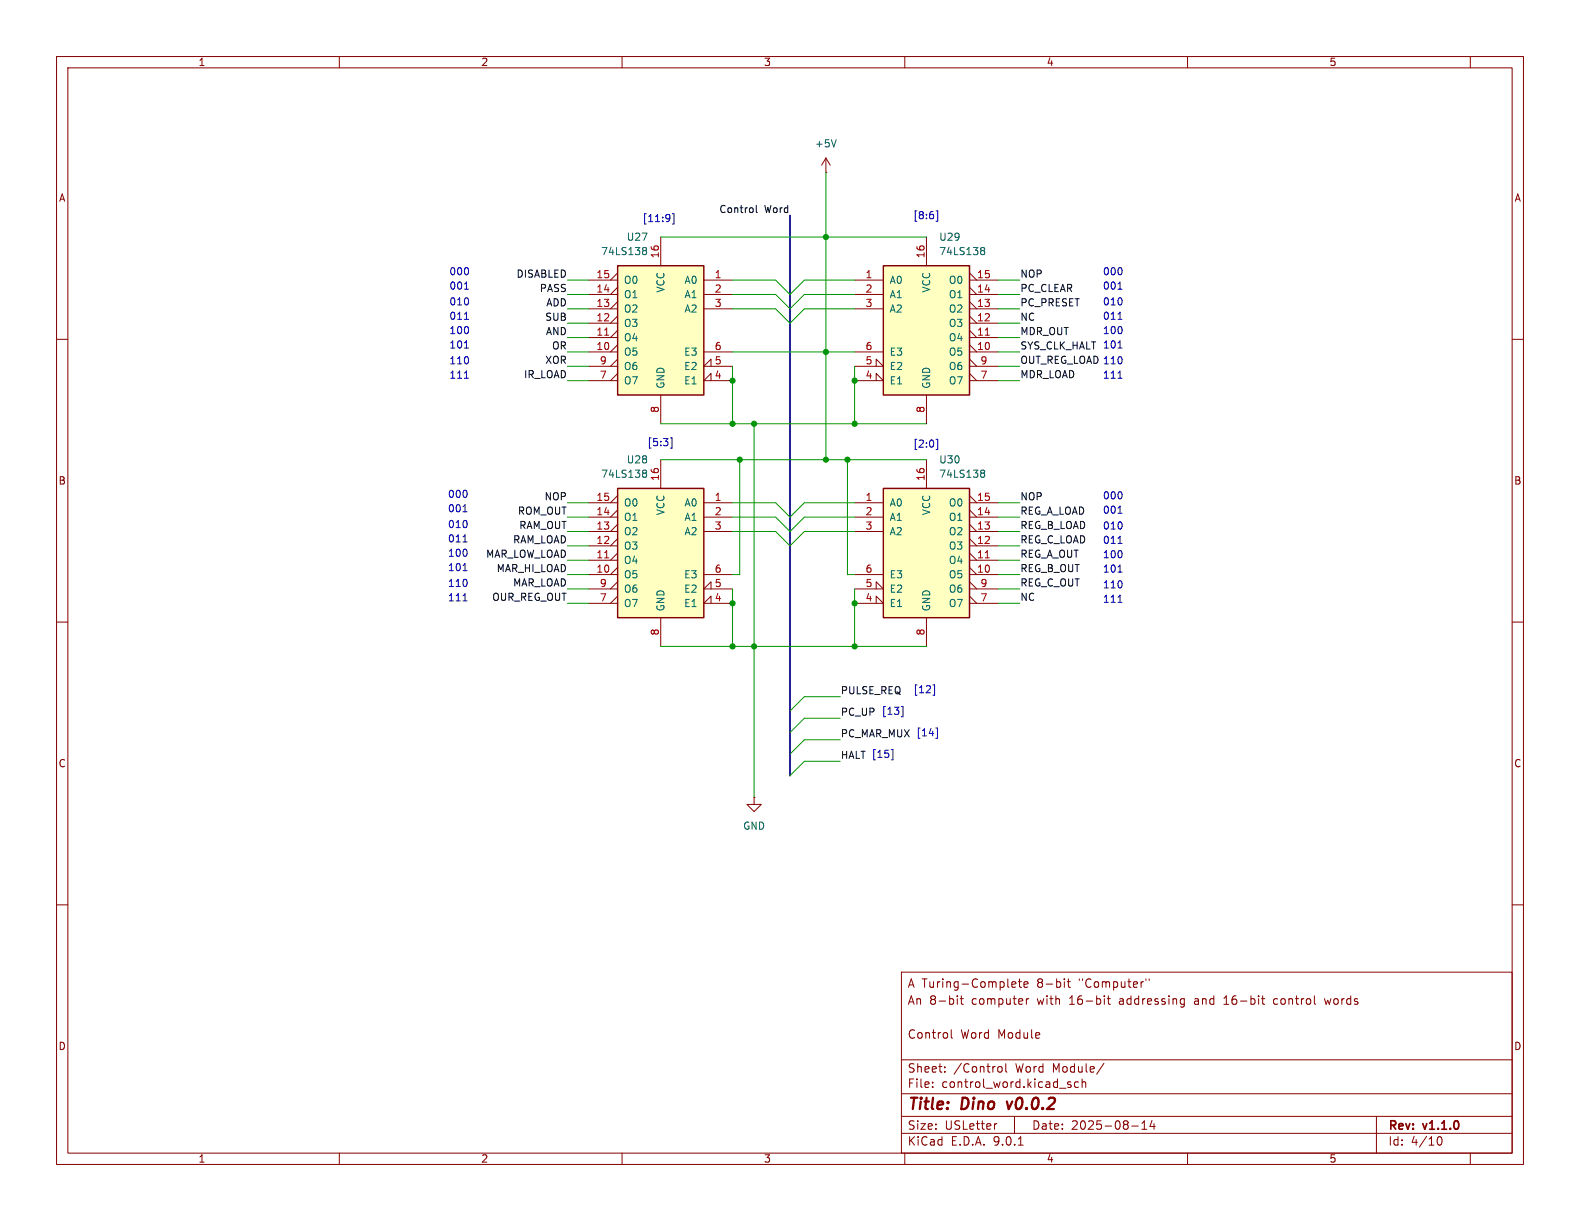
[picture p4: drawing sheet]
(kicad_sch
 (version 20250114)
 (generator "eeschema")
 (generator_version "9.0")
 (paper "USLetter")
 (title_block
  (title "Dino v0.0.2")
  (date "2025-08-14")
  (rev "v1.1.0")
  (comment 1 "Control Word Module")
  (comment 3 "An 8-bit computer with 16-bit addressing and 16-bit control words")
  (comment 4 "A Turing-Complete 8-bit \"Computer\""))
 (lib_symbols
  (symbol "74xx:74LS138"
   (pin_names
    (offset 1.016)) (exclude_from_sim no) (in_bom yes) (on_board yes)
   (property "Reference" "U" (at -7.62 11.43 0) (effects (font (size 1.27 1.27))))
   (property "Value" "74LS138" (at -7.62 -13.97 0) (effects (font (size 1.27 1.27))))
   (property "Footprint" "" (at 0 0 0) (effects (font (size 1.27 1.27)) (hide yes)))
   (property "Datasheet" "http://www.ti.com/lit/gpn/sn74LS138" (at 0 0 0) (effects (font (size 1.27 1.27)) (hide yes)))
   (property "Description" "Decoder 3 to 8 active low outputs" (at 0 0 0) (effects (font (size 1.27 1.27)) (hide yes)))
   (property "ki_locked" "" (at 0 0 0) (effects (font (size 1.27 1.27))))
   (symbol "74LS138_1_0"
    (pin input line (at -12.7 7.62 0) (length 5.08) (name "A0" (effects (font (size 1.27 1.27)))) (number "1" (effects (font (size 1.27 1.27)))))
    (pin input line (at -12.7 5.08 0) (length 5.08) (name "A1" (effects (font (size 1.27 1.27)))) (number "2" (effects (font (size 1.27 1.27)))))
    (pin input line (at -12.7 2.54 0) (length 5.08) (name "A2" (effects (font (size 1.27 1.27)))) (number "3" (effects (font (size 1.27 1.27)))))
    (pin input line (at -12.7 -5.08 0) (length 5.08) (name "E3" (effects (font (size 1.27 1.27)))) (number "6" (effects (font (size 1.27 1.27)))))
    (pin input input_low (at -12.7 -7.62 0) (length 5.08) (name "E2" (effects (font (size 1.27 1.27)))) (number "5" (effects (font (size 1.27 1.27)))))
    (pin input input_low (at -12.7 -10.16 0) (length 5.08) (name "E1" (effects (font (size 1.27 1.27)))) (number "4" (effects (font (size 1.27 1.27)))))
    (pin power_in line (at 0 15.24 270) (length 5.08) (name "VCC" (effects (font (size 1.27 1.27)))) (number "16" (effects (font (size 1.27 1.27)))))
    (pin power_in line (at 0 -17.78 90) (length 5.08) (name "GND" (effects (font (size 1.27 1.27)))) (number "8" (effects (font (size 1.27 1.27)))))
    (pin output output_low (at 12.7 7.62 180) (length 5.08) (name "O0" (effects (font (size 1.27 1.27)))) (number "15" (effects (font (size 1.27 1.27)))))
    (pin output output_low (at 12.7 5.08 180) (length 5.08) (name "O1" (effects (font (size 1.27 1.27)))) (number "14" (effects (font (size 1.27 1.27)))))
    (pin output output_low (at 12.7 2.54 180) (length 5.08) (name "O2" (effects (font (size 1.27 1.27)))) (number "13" (effects (font (size 1.27 1.27)))))
    (pin output output_low (at 12.7 0 180) (length 5.08) (name "O3" (effects (font (size 1.27 1.27)))) (number "12" (effects (font (size 1.27 1.27)))))
    (pin output output_low (at 12.7 -2.54 180) (length 5.08) (name "O4" (effects (font (size 1.27 1.27)))) (number "11" (effects (font (size 1.27 1.27)))))
    (pin output output_low (at 12.7 -5.08 180) (length 5.08) (name "O5" (effects (font (size 1.27 1.27)))) (number "10" (effects (font (size 1.27 1.27)))))
    (pin output output_low (at 12.7 -7.62 180) (length 5.08) (name "O6" (effects (font (size 1.27 1.27)))) (number "9" (effects (font (size 1.27 1.27)))))
    (pin output output_low (at 12.7 -10.16 180) (length 5.08) (name "O7" (effects (font (size 1.27 1.27)))) (number "7" (effects (font (size 1.27 1.27))))))
   (symbol "74LS138_1_1"
    (rectangle (start -7.62 10.16) (end 7.62 -12.7) (stroke (width 0.254) (type default)) (fill (type background))))
   (embedded_fonts no))
  (symbol "power:+5V"
   (power)
   (pin_numbers (hide yes))
   (pin_names
    (offset 0) (hide yes)) (exclude_from_sim no) (in_bom yes) (on_board yes)
   (property "Reference" "#PWR" (at 0 -3.81 0) (effects (font (size 1.27 1.27)) (hide yes)))
   (property "Value" "+5V" (at 0 3.556 0) (effects (font (size 1.27 1.27))))
   (property "Footprint" "" (at 0 0 0) (effects (font (size 1.27 1.27)) (hide yes)))
   (property "Datasheet" "" (at 0 0 0) (effects (font (size 1.27 1.27)) (hide yes)))
   (property "Description" "Power symbol creates a global label with name \"+5V\"" (at 0 0 0) (effects (font (size 1.27 1.27)) (hide yes)))
   (symbol "+5V_0_1"
    (polyline (pts (xy -0.762 1.27) (xy 0 2.54)) (stroke (width 0) (type default)) (fill (type none)))
    (polyline (pts (xy 0 2.54) (xy 0.762 1.27)) (stroke (width 0) (type default)) (fill (type none)))
    (polyline (pts (xy 0 0) (xy 0 2.54)) (stroke (width 0) (type default)) (fill (type none))))
   (symbol "+5V_1_1"
    (pin power_in line (at 0 0 90) (length 0) (name "~" (effects (font (size 1.27 1.27)))) (number "1" (effects (font (size 1.27 1.27))))))
   (embedded_fonts no))
  (symbol "power:GND"
   (power)
   (pin_numbers (hide yes))
   (pin_names
    (offset 0) (hide yes)) (exclude_from_sim no) (in_bom yes) (on_board yes)
   (property "Reference" "#PWR" (at 0 -6.35 0) (effects (font (size 1.27 1.27)) (hide yes)))
   (property "Value" "GND" (at 0 -3.81 0) (effects (font (size 1.27 1.27))))
   (property "Footprint" "" (at 0 0 0) (effects (font (size 1.27 1.27)) (hide yes)))
   (property "Datasheet" "" (at 0 0 0) (effects (font (size 1.27 1.27)) (hide yes)))
   (property "Description" "Power symbol creates a global label with name \"GND\" , ground" (at 0 0 0) (effects (font (size 1.27 1.27)) (hide yes)))
   (symbol "GND_0_1"
    (polyline (pts (xy 0 0) (xy 0 -1.27) (xy 1.27 -1.27) (xy 0 -2.54) (xy -1.27 -1.27) (xy 0 -1.27)) (stroke (width 0) (type default)) (fill (type none))))
   (symbol "GND_1_1"
    (pin power_in line (at 0 0 270) (length 0) (name "~" (effects (font (size 1.27 1.27)))) (number "1" (effects (font (size 1.27 1.27))))))
   (embedded_fonts no)))
 (text "011"
  (exclude_from_sim no)
  (at 196.85 56.134 0)
  (effects (font (size 1.27 1.27))))
 (text "010"
  (exclude_from_sim no)
  (at 196.85 53.594 0)
  (effects (font (size 1.27 1.27))))
 (text "010"
  (exclude_from_sim no)
  (at 196.85 93.218 0)
  (effects (font (size 1.27 1.27))))
 (text "[15]"
  (exclude_from_sim no)
  (at 156.21 133.604 0)
  (effects (font (size 1.27 1.27))))
 (text "100"
  (exclude_from_sim no)
  (at 81.28 58.674 0)
  (effects (font (size 1.27 1.27))))
 (text "[13]"
  (exclude_from_sim no)
  (at 157.988 125.984 0)
  (effects (font (size 1.27 1.27))))
 (text "001"
  (exclude_from_sim no)
  (at 196.85 90.424 0)
  (effects (font (size 1.27 1.27))))
 (text "101"
  (exclude_from_sim no)
  (at 196.85 100.838 0)
  (effects (font (size 1.27 1.27))))
 (text "011"
  (exclude_from_sim no)
  (at 81.026 95.504 0)
  (effects (font (size 1.27 1.27))))
 (text "101"
  (exclude_from_sim no)
  (at 81.28 61.214 0)
  (effects (font (size 1.27 1.27))))
 (text "110"
  (exclude_from_sim no)
  (at 196.85 103.632 0)
  (effects (font (size 1.27 1.27))))
 (text "101"
  (exclude_from_sim no)
  (at 196.85 61.214 0)
  (effects (font (size 1.27 1.27))))
 (text "000"
  (exclude_from_sim no)
  (at 196.85 48.26 0)
  (effects (font (size 1.27 1.27))))
 (text "[14]"
  (exclude_from_sim no)
  (at 164.084 129.794 0)
  (effects (font (size 1.27 1.27))))
 (text "[8:6]"
  (exclude_from_sim no)
  (at 163.83 38.354 0)
  (effects (font (size 1.27 1.27))))
 (text "100"
  (exclude_from_sim no)
  (at 81.026 98.044 0)
  (effects (font (size 1.27 1.27))))
 (text "111"
  (exclude_from_sim no)
  (at 81.026 105.918 0)
  (effects (font (size 1.27 1.27))))
 (text "100"
  (exclude_from_sim no)
  (at 196.85 58.674 0)
  (effects (font (size 1.27 1.27))))
 (text "110"
  (exclude_from_sim no)
  (at 196.85 64.008 0)
  (effects (font (size 1.27 1.27))))
 (text "110"
  (exclude_from_sim no)
  (at 81.28 64.008 0)
  (effects (font (size 1.27 1.27))))
 (text "000"
  (exclude_from_sim no)
  (at 196.85 87.884 0)
  (effects (font (size 1.27 1.27))))
 (text "[2:0]"
  (exclude_from_sim no)
  (at 163.83 78.74 0)
  (effects (font (size 1.27 1.27))))
 (text "001"
  (exclude_from_sim no)
  (at 81.026 90.17 0)
  (effects (font (size 1.27 1.27))))
 (text "001"
  (exclude_from_sim no)
  (at 81.28 50.8 0)
  (effects (font (size 1.27 1.27))))
 (text "111"
  (exclude_from_sim no)
  (at 196.85 66.548 0)
  (effects (font (size 1.27 1.27))))
 (text "[12]"
  (exclude_from_sim no)
  (at 163.576 122.174 0)
  (effects (font (size 1.27 1.27))))
 (text "011"
  (exclude_from_sim no)
  (at 81.28 56.134 0)
  (effects (font (size 1.27 1.27))))
 (text "000"
  (exclude_from_sim no)
  (at 81.28 48.26 0)
  (effects (font (size 1.27 1.27))))
 (text "111"
  (exclude_from_sim no)
  (at 196.85 106.172 0)
  (effects (font (size 1.27 1.27))))
 (text "010"
  (exclude_from_sim no)
  (at 81.28 53.594 0)
  (effects (font (size 1.27 1.27))))
 (text "110"
  (exclude_from_sim no)
  (at 81.026 103.378 0)
  (effects (font (size 1.27 1.27))))
 (text "111"
  (exclude_from_sim no)
  (at 81.28 66.548 0)
  (effects (font (size 1.27 1.27))))
 (text "001"
  (exclude_from_sim no)
  (at 196.85 50.8 0)
  (effects (font (size 1.27 1.27))))
 (text "100"
  (exclude_from_sim no)
  (at 196.85 98.298 0)
  (effects (font (size 1.27 1.27))))
 (text "[11:9]"
  (exclude_from_sim no)
  (at 116.586 38.862 0)
  (effects (font (size 1.27 1.27))))
 (text "010"
  (exclude_from_sim no)
  (at 81.026 92.964 0)
  (effects (font (size 1.27 1.27))))
 (text "011"
  (exclude_from_sim no)
  (at 196.85 95.758 0)
  (effects (font (size 1.27 1.27))))
 (text "[5:3]"
  (exclude_from_sim no)
  (at 116.84 78.486 0)
  (effects (font (size 1.27 1.27))))
 (text "000"
  (exclude_from_sim no)
  (at 81.026 87.63 0)
  (effects (font (size 1.27 1.27))))
 (text "101"
  (exclude_from_sim no)
  (at 81.026 100.584 0)
  (effects (font (size 1.27 1.27))))
 (junction
  (at 146.05 62.23)
  (diameter 0)
  (color 0 0 0 0))
 (junction
  (at 129.54 67.31)
  (diameter 0)
  (color 0 0 0 0))
 (junction
  (at 133.35 114.3)
  (diameter 0)
  (color 0 0 0 0))
 (junction
  (at 129.54 74.93)
  (diameter 0)
  (color 0 0 0 0))
 (junction
  (at 151.13 74.93)
  (diameter 0)
  (color 0 0 0 0))
 (junction
  (at 130.81 81.28)
  (diameter 0)
  (color 0 0 0 0))
 (junction
  (at 151.13 106.68)
  (diameter 0)
  (color 0 0 0 0))
 (junction
  (at 151.13 67.31)
  (diameter 0)
  (color 0 0 0 0))
 (junction
  (at 149.86 81.28)
  (diameter 0)
  (color 0 0 0 0))
 (junction
  (at 133.35 74.93)
  (diameter 0)
  (color 0 0 0 0))
 (junction
  (at 129.54 114.3)
  (diameter 0)
  (color 0 0 0 0))
 (junction
  (at 146.05 81.28)
  (diameter 0)
  (color 0 0 0 0))
 (junction
  (at 146.05 41.91)
  (diameter 0)
  (color 0 0 0 0))
 (junction
  (at 129.54 106.68)
  (diameter 0)
  (color 0 0 0 0))
 (junction
  (at 151.13 114.3)
  (diameter 0)
  (color 0 0 0 0))
 (bus_entry
  (at 137.16 54.61)
  (size 2.54 2.54)
  (stroke (width 0) (type default)))
 (bus_entry
  (at 142.24 123.19)
  (size -2.54 2.54)
  (stroke (width 0) (type default)))
 (bus_entry
  (at 142.24 93.98)
  (size -2.54 2.54)
  (stroke (width 0) (type default)))
 (bus_entry
  (at 142.24 54.61)
  (size -2.54 2.54)
  (stroke (width 0) (type default)))
 (bus_entry
  (at 142.24 127)
  (size -2.54 2.54)
  (stroke (width 0) (type default)))
 (bus_entry
  (at 142.24 88.9)
  (size -2.54 2.54)
  (stroke (width 0) (type default)))
 (bus_entry
  (at 142.24 134.62)
  (size -2.54 2.54)
  (stroke (width 0) (type default)))
 (bus_entry
  (at 142.24 49.53)
  (size -2.54 2.54)
  (stroke (width 0) (type default)))
 (bus_entry
  (at 137.16 93.98)
  (size 2.54 2.54)
  (stroke (width 0) (type default)))
 (bus_entry
  (at 137.16 49.53)
  (size 2.54 2.54)
  (stroke (width 0) (type default)))
 (bus_entry
  (at 142.24 130.81)
  (size -2.54 2.54)
  (stroke (width 0) (type default)))
 (bus_entry
  (at 142.24 91.44)
  (size -2.54 2.54)
  (stroke (width 0) (type default)))
 (bus_entry
  (at 137.16 91.44)
  (size 2.54 2.54)
  (stroke (width 0) (type default)))
 (bus_entry
  (at 142.24 52.07)
  (size -2.54 2.54)
  (stroke (width 0) (type default)))
 (bus_entry
  (at 137.16 52.07)
  (size 2.54 2.54)
  (stroke (width 0) (type default)))
 (bus_entry
  (at 137.16 88.9)
  (size 2.54 2.54)
  (stroke (width 0) (type default)))
 (wire
  (pts (xy 129.54 49.53) (xy 137.16 49.53))
  (stroke (width 0) (type default)))
 (bus
  (pts (xy 139.7 52.07) (xy 139.7 54.61))
  (stroke (width 0) (type default)))
 (wire
  (pts (xy 180.34 106.68) (xy 176.53 106.68))
  (stroke (width 0) (type default)))
 (wire
  (pts (xy 142.24 49.53) (xy 151.13 49.53))
  (stroke (width 0) (type default)))
 (wire
  (pts (xy 142.24 54.61) (xy 151.13 54.61))
  (stroke (width 0) (type default)))
 (bus
  (pts (xy 139.7 38.1) (xy 139.7 52.07))
  (stroke (width 0) (type default)))
 (wire
  (pts (xy 142.24 134.62) (xy 148.59 134.62))
  (stroke (width 0) (type default)))
 (wire
  (pts (xy 129.54 114.3) (xy 133.35 114.3))
  (stroke (width 0) (type default)))
 (wire
  (pts (xy 133.35 74.93) (xy 151.13 74.93))
  (stroke (width 0) (type default)))
 (wire
  (pts (xy 180.34 64.77) (xy 176.53 64.77))
  (stroke (width 0) (type default)))
 (wire
  (pts (xy 129.54 62.23) (xy 146.05 62.23))
  (stroke (width 0) (type default)))
 (bus
  (pts (xy 139.7 54.61) (xy 139.7 57.15))
  (stroke (width 0) (type default)))
 (wire
  (pts (xy 142.24 91.44) (xy 151.13 91.44))
  (stroke (width 0) (type default)))
 (wire
  (pts (xy 100.33 96.52) (xy 104.14 96.52))
  (stroke (width 0) (type default)))
 (wire
  (pts (xy 129.54 88.9) (xy 137.16 88.9))
  (stroke (width 0) (type default)))
 (wire
  (pts (xy 100.33 49.53) (xy 104.14 49.53))
  (stroke (width 0) (type default)))
 (wire
  (pts (xy 129.54 74.93) (xy 129.54 67.31))
  (stroke (width 0) (type default)))
 (wire
  (pts (xy 100.33 64.77) (xy 104.14 64.77))
  (stroke (width 0) (type default)))
 (wire
  (pts (xy 100.33 104.14) (xy 104.14 104.14))
  (stroke (width 0) (type default)))
 (bus
  (pts (xy 139.7 129.54) (xy 139.7 133.35))
  (stroke (width 0) (type default)))
 (wire
  (pts (xy 129.54 52.07) (xy 137.16 52.07))
  (stroke (width 0) (type default)))
 (wire
  (pts (xy 180.34 52.07) (xy 176.53 52.07))
  (stroke (width 0) (type default)))
 (wire
  (pts (xy 142.24 93.98) (xy 151.13 93.98))
  (stroke (width 0) (type default)))
 (wire
  (pts (xy 180.34 62.23) (xy 176.53 62.23))
  (stroke (width 0) (type default)))
 (bus
  (pts (xy 139.7 133.35) (xy 139.7 137.16))
  (stroke (width 0) (type default)))
 (wire
  (pts (xy 116.84 114.3) (xy 129.54 114.3))
  (stroke (width 0) (type default)))
 (wire
  (pts (xy 116.84 41.91) (xy 146.05 41.91))
  (stroke (width 0) (type default)))
 (wire
  (pts (xy 100.33 93.98) (xy 104.14 93.98))
  (stroke (width 0) (type default)))
 (wire
  (pts (xy 130.81 101.6) (xy 130.81 81.28))
  (stroke (width 0) (type default)))
 (wire
  (pts (xy 149.86 81.28) (xy 149.86 101.6))
  (stroke (width 0) (type default)))
 (bus
  (pts (xy 139.7 91.44) (xy 139.7 93.98))
  (stroke (width 0) (type default)))
 (bus
  (pts (xy 139.7 57.15) (xy 139.7 91.44))
  (stroke (width 0) (type default)))
 (wire
  (pts (xy 142.24 127) (xy 148.59 127))
  (stroke (width 0) (type default)))
 (wire
  (pts (xy 180.34 93.98) (xy 176.53 93.98))
  (stroke (width 0) (type default)))
 (wire
  (pts (xy 129.54 74.93) (xy 133.35 74.93))
  (stroke (width 0) (type default)))
 (wire
  (pts (xy 100.33 101.6) (xy 104.14 101.6))
  (stroke (width 0) (type default)))
 (wire
  (pts (xy 180.34 54.61) (xy 176.53 54.61))
  (stroke (width 0) (type default)))
 (wire
  (pts (xy 100.33 106.68) (xy 104.14 106.68))
  (stroke (width 0) (type default)))
 (wire
  (pts (xy 130.81 81.28) (xy 146.05 81.28))
  (stroke (width 0) (type default)))
 (wire
  (pts (xy 146.05 41.91) (xy 146.05 62.23))
  (stroke (width 0) (type default)))
 (wire
  (pts (xy 142.24 123.19) (xy 148.59 123.19))
  (stroke (width 0) (type default)))
 (wire
  (pts (xy 142.24 130.81) (xy 148.59 130.81))
  (stroke (width 0) (type default)))
 (wire
  (pts (xy 100.33 62.23) (xy 104.14 62.23))
  (stroke (width 0) (type default)))
 (wire
  (pts (xy 100.33 88.9) (xy 104.14 88.9))
  (stroke (width 0) (type default)))
 (wire
  (pts (xy 129.54 93.98) (xy 137.16 93.98))
  (stroke (width 0) (type default)))
 (wire
  (pts (xy 151.13 104.14) (xy 151.13 106.68))
  (stroke (width 0) (type default)))
 (wire
  (pts (xy 129.54 64.77) (xy 129.54 67.31))
  (stroke (width 0) (type default)))
 (wire
  (pts (xy 129.54 54.61) (xy 137.16 54.61))
  (stroke (width 0) (type default)))
 (wire
  (pts (xy 180.34 59.69) (xy 176.53 59.69))
  (stroke (width 0) (type default)))
 (wire
  (pts (xy 146.05 62.23) (xy 146.05 81.28))
  (stroke (width 0) (type default)))
 (wire
  (pts (xy 180.34 49.53) (xy 176.53 49.53))
  (stroke (width 0) (type default)))
 (bus
  (pts (xy 139.7 125.73) (xy 139.7 129.54))
  (stroke (width 0) (type default)))
 (wire
  (pts (xy 142.24 52.07) (xy 151.13 52.07))
  (stroke (width 0) (type default)))
 (wire
  (pts (xy 116.84 74.93) (xy 129.54 74.93))
  (stroke (width 0) (type default)))
 (wire
  (pts (xy 100.33 54.61) (xy 104.14 54.61))
  (stroke (width 0) (type default)))
 (wire
  (pts (xy 180.34 57.15) (xy 176.53 57.15))
  (stroke (width 0) (type default)))
 (wire
  (pts (xy 100.33 99.06) (xy 104.14 99.06))
  (stroke (width 0) (type default)))
 (wire
  (pts (xy 151.13 67.31) (xy 151.13 74.93))
  (stroke (width 0) (type default)))
 (wire
  (pts (xy 180.34 67.31) (xy 176.53 67.31))
  (stroke (width 0) (type default)))
 (wire
  (pts (xy 133.35 114.3) (xy 151.13 114.3))
  (stroke (width 0) (type default)))
 (wire
  (pts (xy 100.33 57.15) (xy 104.14 57.15))
  (stroke (width 0) (type default)))
 (wire
  (pts (xy 129.54 91.44) (xy 137.16 91.44))
  (stroke (width 0) (type default)))
 (wire
  (pts (xy 100.33 52.07) (xy 104.14 52.07))
  (stroke (width 0) (type default)))
 (wire
  (pts (xy 180.34 99.06) (xy 176.53 99.06))
  (stroke (width 0) (type default)))
 (wire
  (pts (xy 100.33 91.44) (xy 104.14 91.44))
  (stroke (width 0) (type default)))
 (wire
  (pts (xy 180.34 101.6) (xy 176.53 101.6))
  (stroke (width 0) (type default)))
 (wire
  (pts (xy 129.54 101.6) (xy 130.81 101.6))
  (stroke (width 0) (type default)))
 (wire
  (pts (xy 151.13 106.68) (xy 151.13 114.3))
  (stroke (width 0) (type default)))
 (wire
  (pts (xy 151.13 64.77) (xy 151.13 67.31))
  (stroke (width 0) (type default)))
 (bus
  (pts (xy 139.7 96.52) (xy 139.7 125.73))
  (stroke (width 0) (type default)))
 (wire
  (pts (xy 116.84 81.28) (xy 130.81 81.28))
  (stroke (width 0) (type default)))
 (bus
  (pts (xy 139.7 93.98) (xy 139.7 96.52))
  (stroke (width 0) (type default)))
 (wire
  (pts (xy 180.34 88.9) (xy 176.53 88.9))
  (stroke (width 0) (type default)))
 (wire
  (pts (xy 180.34 104.14) (xy 176.53 104.14))
  (stroke (width 0) (type default)))
 (wire
  (pts (xy 146.05 30.48) (xy 146.05 41.91))
  (stroke (width 0) (type default)))
 (wire
  (pts (xy 146.05 41.91) (xy 163.83 41.91))
  (stroke (width 0) (type default)))
 (wire
  (pts (xy 151.13 74.93) (xy 163.83 74.93))
  (stroke (width 0) (type default)))
 (wire
  (pts (xy 146.05 62.23) (xy 151.13 62.23))
  (stroke (width 0) (type default)))
 (wire
  (pts (xy 100.33 59.69) (xy 104.14 59.69))
  (stroke (width 0) (type default)))
 (wire
  (pts (xy 133.35 114.3) (xy 133.35 140.97))
  (stroke (width 0) (type default)))
 (wire
  (pts (xy 151.13 114.3) (xy 163.83 114.3))
  (stroke (width 0) (type default)))
 (wire
  (pts (xy 149.86 81.28) (xy 163.83 81.28))
  (stroke (width 0) (type default)))
 (wire
  (pts (xy 129.54 104.14) (xy 129.54 106.68))
  (stroke (width 0) (type default)))
 (wire
  (pts (xy 180.34 91.44) (xy 176.53 91.44))
  (stroke (width 0) (type default)))
 (wire
  (pts (xy 142.24 88.9) (xy 151.13 88.9))
  (stroke (width 0) (type default)))
 (wire
  (pts (xy 100.33 67.31) (xy 104.14 67.31))
  (stroke (width 0) (type default)))
 (wire
  (pts (xy 146.05 81.28) (xy 149.86 81.28))
  (stroke (width 0) (type default)))
 (wire
  (pts (xy 133.35 74.93) (xy 133.35 114.3))
  (stroke (width 0) (type default)))
 (wire
  (pts (xy 180.34 96.52) (xy 176.53 96.52))
  (stroke (width 0) (type default)))
 (wire
  (pts (xy 129.54 106.68) (xy 129.54 114.3))
  (stroke (width 0) (type default)))
 (wire
  (pts (xy 151.13 101.6) (xy 149.86 101.6))
  (stroke (width 0) (type default)))
 (label "NC"
  (at 180.34 57.15 0)
  (effects (font (size 1.27 1.27)) (justify left bottom)))
 (label "REG_C_LOAD"
  (at 180.34 96.52 0)
  (effects (font (size 1.27 1.27)) (justify left bottom)))
 (label "ADD"
  (at 100.33 54.61 180)
  (effects (font (size 1.27 1.27)) (justify right bottom)))
 (label "SYS_CLK_HALT"
  (at 180.34 62.23 0)
  (effects (font (size 1.27 1.27)) (justify left bottom)))
 (label "PC_CLEAR"
  (at 180.34 52.07 0)
  (effects (font (size 1.27 1.27)) (justify left bottom)))
 (label "Control Word"
  (at 139.7 38.1 180)
  (effects (font (size 1.27 1.27)) (justify right bottom)))
 (label "DISABLED"
  (at 100.33 49.53 180)
  (effects (font (size 1.27 1.27)) (justify right bottom)))
 (label "MDR_LOAD"
  (at 180.34 67.31 0)
  (effects (font (size 1.27 1.27)) (justify left bottom)))
 (label "NOP"
  (at 180.34 88.9 0)
  (effects (font (size 1.27 1.27)) (justify left bottom)))
 (label "NOP"
  (at 100.33 88.9 180)
  (effects (font (size 1.27 1.27)) (justify right bottom)))
 (label "REG_A_OUT"
  (at 180.34 99.06 0)
  (effects (font (size 1.27 1.27)) (justify left bottom)))
 (label "PASS"
  (at 100.33 52.07 180)
  (effects (font (size 1.27 1.27)) (justify right bottom)))
 (label "SUB"
  (at 100.33 57.15 180)
  (effects (font (size 1.27 1.27)) (justify right bottom)))
 (label "OUR_REG_OUT"
  (at 100.33 106.68 180)
  (effects (font (size 1.27 1.27)) (justify right bottom)))
 (label "AND"
  (at 100.33 59.69 180)
  (effects (font (size 1.27 1.27)) (justify right bottom)))
 (label "REG_C_OUT"
  (at 180.34 104.14 0)
  (effects (font (size 1.27 1.27)) (justify left bottom)))
 (label "HALT"
  (at 148.59 134.62 0)
  (effects (font (size 1.27 1.27)) (justify left bottom)))
 (label "XOR"
  (at 100.33 64.77 180)
  (effects (font (size 1.27 1.27)) (justify right bottom)))
 (label "REG_A_LOAD"
  (at 180.34 91.44 0)
  (effects (font (size 1.27 1.27)) (justify left bottom)))
 (label "PC_PRESET"
  (at 180.34 54.61 0)
  (effects (font (size 1.27 1.27)) (justify left bottom)))
 (label "MAR_LOAD"
  (at 100.33 104.14 180)
  (effects (font (size 1.27 1.27)) (justify right bottom)))
 (label "MAR_HI_LOAD"
  (at 100.33 101.6 180)
  (effects (font (size 1.27 1.27)) (justify right bottom)))
 (label "PC_MAR_MUX"
  (at 148.59 130.81 0)
  (effects (font (size 1.27 1.27)) (justify left bottom)))
 (label "ROM_OUT"
  (at 100.33 91.44 180)
  (effects (font (size 1.27 1.27)) (justify right bottom)))
 (label "MDR_OUT"
  (at 180.34 59.69 0)
  (effects (font (size 1.27 1.27)) (justify left bottom)))
 (label "OR"
  (at 100.33 62.23 180)
  (effects (font (size 1.27 1.27)) (justify right bottom)))
 (label "OUT_REG_LOAD"
  (at 180.34 64.77 0)
  (effects (font (size 1.27 1.27)) (justify left bottom)))
 (label "PULSE_REQ"
  (at 148.59 123.19 0)
  (effects (font (size 1.27 1.27)) (justify left bottom)))
 (label "NOP"
  (at 180.34 49.53 0)
  (effects (font (size 1.27 1.27)) (justify left bottom)))
 (label "RAM_OUT"
  (at 100.33 93.98 180)
  (effects (font (size 1.27 1.27)) (justify right bottom)))
 (label "RAM_LOAD"
  (at 100.33 96.52 180)
  (effects (font (size 1.27 1.27)) (justify right bottom)))
 (label "REG_B_LOAD"
  (at 180.34 93.98 0)
  (effects (font (size 1.27 1.27)) (justify left bottom)))
 (label "REG_B_OUT"
  (at 180.34 101.6 0)
  (effects (font (size 1.27 1.27)) (justify left bottom)))
 (label "MAR_LOW_LOAD"
  (at 100.33 99.06 180)
  (effects (font (size 1.27 1.27)) (justify right bottom)))
 (label "NC"
  (at 180.34 106.68 0)
  (effects (font (size 1.27 1.27)) (justify left bottom)))
 (label "PC_UP"
  (at 148.59 127 0)
  (effects (font (size 1.27 1.27)) (justify left bottom)))
 (label "IR_LOAD"
  (at 100.33 67.31 180)
  (effects (font (size 1.27 1.27)) (justify right bottom)))
 (symbol
  (lib_id "power:GND")
  (at 133.35 140.97 0)
  (unit 1)
  (exclude_from_sim no)
  (in_bom yes)
  (on_board yes)
  (dnp no)
  (fields_autoplaced yes)
  (property "Reference" "#PWR013" (at 133.35 147.32 0) (effects (font (size 1.27 1.27)) (hide yes)))
  (property "Value" "GND" (at 133.35 146.05 0) (effects (font (size 1.27 1.27))))
  (property "Footprint" "" (at 133.35 140.97 0) (effects (font (size 1.27 1.27)) (hide yes)))
  (property "Datasheet" "" (at 133.35 140.97 0) (effects (font (size 1.27 1.27)) (hide yes)))
  (property "Description" "Power symbol creates a global label with name \"GND\" , ground" (at 133.35 140.97 0) (effects (font (size 1.27 1.27)) (hide yes)))
  (pin "1"))
 (symbol
  (lib_id "74xx:74LS138")
  (at 116.84 96.52 0)
  (mirror y)
  (unit 1)
  (exclude_from_sim no)
  (in_bom yes)
  (on_board yes)
  (dnp no)
  (property "Reference" "U28" (at 114.6967 81.28 0) (effects (font (size 1.27 1.27)) (justify left)))
  (property "Value" "74LS138" (at 114.6967 83.82 0) (effects (font (size 1.27 1.27)) (justify left)))
  (property "Footprint" "" (at 116.84 96.52 0) (effects (font (size 1.27 1.27)) (hide yes)))
  (property "Datasheet" "http://www.ti.com/lit/gpn/sn74LS138" (at 116.84 96.52 0) (effects (font (size 1.27 1.27)) (hide yes)))
  (property "Description" "Decoder 3 to 8 active low outputs" (at 116.84 96.52 0) (effects (font (size 1.27 1.27)) (hide yes)))
  (pin "5")
  (pin "4")
  (pin "16")
  (pin "8")
  (pin "15")
  (pin "14")
  (pin "1")
  (pin "2")
  (pin "3")
  (pin "6")
  (pin "13")
  (pin "12")
  (pin "11")
  (pin "10")
  (pin "9")
  (pin "7"))
 (symbol
  (lib_id "74xx:74LS138")
  (at 163.83 96.52 0)
  (unit 1)
  (exclude_from_sim no)
  (in_bom yes)
  (on_board yes)
  (dnp no)
  (property "Reference" "U30" (at 165.9733 81.28 0) (effects (font (size 1.27 1.27)) (justify left)))
  (property "Value" "74LS138" (at 165.9733 83.82 0) (effects (font (size 1.27 1.27)) (justify left)))
  (property "Footprint" "" (at 163.83 96.52 0) (effects (font (size 1.27 1.27)) (hide yes)))
  (property "Datasheet" "http://www.ti.com/lit/gpn/sn74LS138" (at 163.83 96.52 0) (effects (font (size 1.27 1.27)) (hide yes)))
  (property "Description" "Decoder 3 to 8 active low outputs" (at 163.83 96.52 0) (effects (font (size 1.27 1.27)) (hide yes)))
  (pin "5")
  (pin "4")
  (pin "16")
  (pin "8")
  (pin "15")
  (pin "14")
  (pin "1")
  (pin "2")
  (pin "3")
  (pin "6")
  (pin "13")
  (pin "12")
  (pin "11")
  (pin "10")
  (pin "9")
  (pin "7"))
 (symbol
  (lib_id "74xx:74LS138")
  (at 116.84 57.15 0)
  (mirror y)
  (unit 1)
  (exclude_from_sim no)
  (in_bom yes)
  (on_board yes)
  (dnp no)
  (property "Reference" "U27" (at 114.6967 41.91 0) (effects (font (size 1.27 1.27)) (justify left)))
  (property "Value" "74LS138" (at 114.6967 44.45 0) (effects (font (size 1.27 1.27)) (justify left)))
  (property "Footprint" "" (at 116.84 57.15 0) (effects (font (size 1.27 1.27)) (hide yes)))
  (property "Datasheet" "http://www.ti.com/lit/gpn/sn74LS138" (at 116.84 57.15 0) (effects (font (size 1.27 1.27)) (hide yes)))
  (property "Description" "Decoder 3 to 8 active low outputs" (at 116.84 57.15 0) (effects (font (size 1.27 1.27)) (hide yes)))
  (pin "5")
  (pin "4")
  (pin "16")
  (pin "8")
  (pin "15")
  (pin "14")
  (pin "1")
  (pin "2")
  (pin "3")
  (pin "6")
  (pin "13")
  (pin "12")
  (pin "11")
  (pin "10")
  (pin "9")
  (pin "7"))
 (symbol
  (lib_id "power:+5V")
  (at 146.05 30.48 0)
  (unit 1)
  (exclude_from_sim no)
  (in_bom yes)
  (on_board yes)
  (dnp no)
  (fields_autoplaced yes)
  (property "Reference" "#PWR014" (at 146.05 34.29 0) (effects (font (size 1.27 1.27)) (hide yes)))
  (property "Value" "+5V" (at 146.05 25.4 0) (effects (font (size 1.27 1.27))))
  (property "Footprint" "" (at 146.05 30.48 0) (effects (font (size 1.27 1.27)) (hide yes)))
  (property "Datasheet" "" (at 146.05 30.48 0) (effects (font (size 1.27 1.27)) (hide yes)))
  (property "Description" "Power symbol creates a global label with name \"+5V\"" (at 146.05 30.48 0) (effects (font (size 1.27 1.27)) (hide yes)))
  (pin "1"))
 (symbol
  (lib_id "74xx:74LS138")
  (at 163.83 57.15 0)
  (unit 1)
  (exclude_from_sim no)
  (in_bom yes)
  (on_board yes)
  (dnp no)
  (property "Reference" "U29" (at 165.9733 41.91 0) (effects (font (size 1.27 1.27)) (justify left)))
  (property "Value" "74LS138" (at 165.9733 44.45 0) (effects (font (size 1.27 1.27)) (justify left)))
  (property "Footprint" "" (at 163.83 57.15 0) (effects (font (size 1.27 1.27)) (hide yes)))
  (property "Datasheet" "http://www.ti.com/lit/gpn/sn74LS138" (at 163.83 57.15 0) (effects (font (size 1.27 1.27)) (hide yes)))
  (property "Description" "Decoder 3 to 8 active low outputs" (at 163.83 57.15 0) (effects (font (size 1.27 1.27)) (hide yes)))
  (pin "5")
  (pin "4")
  (pin "16")
  (pin "8")
  (pin "15")
  (pin "14")
  (pin "1")
  (pin "2")
  (pin "3")
  (pin "6")
  (pin "13")
  (pin "12")
  (pin "11")
  (pin "10")
  (pin "9")
  (pin "7")))
